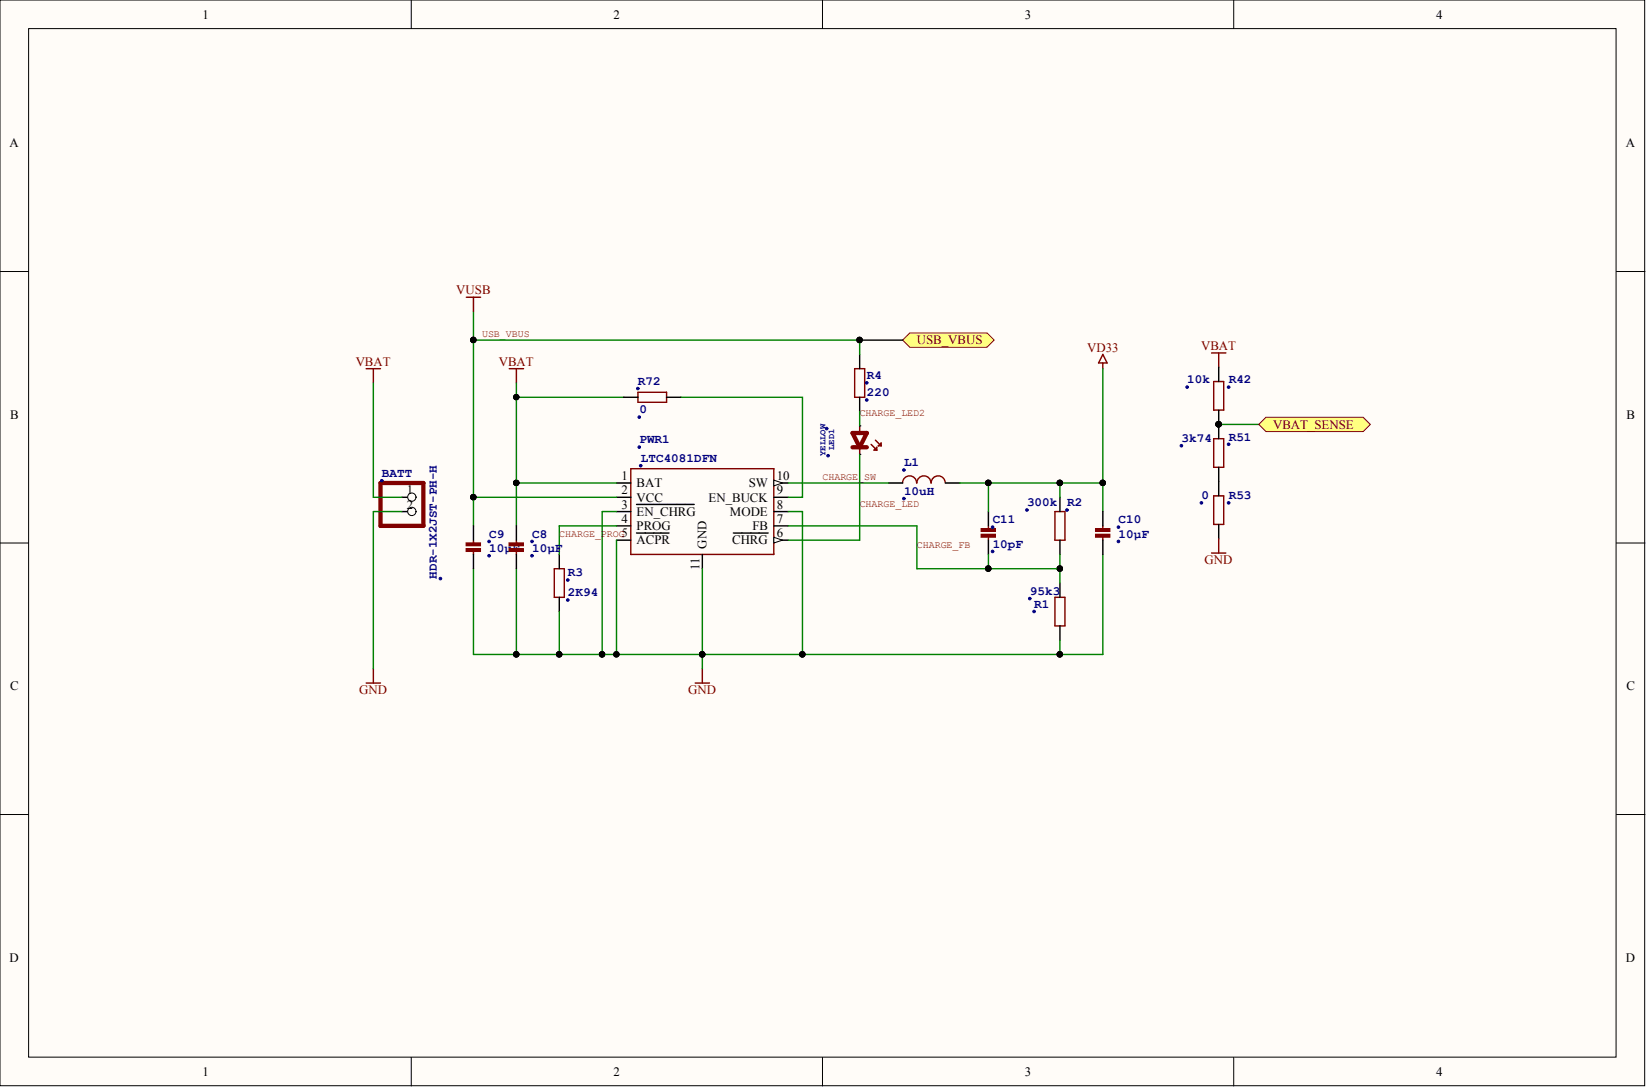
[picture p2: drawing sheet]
<svg xmlns="http://www.w3.org/2000/svg" width="292mm" height="193mm" viewBox="0 0 292 193" stroke-linecap="round" stroke-linejoin="round" font-family="sans-serif">
<g fill="#fffcf8" stroke="#000" stroke-width=".18">
<path d="M0 0h291.7v192.6h-291.7z"/>
<path d="M5.1 5.1h281.5v182.4h-281.5z"/>
</g>
<path d="M72.9 0v5.1M145.9 0v5.1M218.8 0v5.1M0 48.2h5.1M286.7 48.2h5M0 96.3h5.1M286.7 96.3h5M0 144.5h5.1M286.7 144.5h5M72.9 187.5v5.1M145.9 187.5v5.1M218.8 187.5v5.1" fill="none" stroke="#000" stroke-width=".18"/>
<path d="M111.9 83.1h25.3v15.2h-25.3z" fill="none" stroke="#800000" stroke-width=".25"/>
<path d="M109.3 85.7h2.6M109.3 88.2h2.6M109.3 90.7h2.6M109.3 93.3h2.6M109.3 95.8h2.6M112.9 89.5h10.2M112.9 94.5h5.7M137.2 85.7h2.6" fill="none" stroke="#000" stroke-width=".25"/>
<path d="M137.2 85.2l1.6 .5-1.6 .5z" fill="#fffcf8" stroke="#000" stroke-width=".18"/>
<path d="M137.2 88.2h2.6M137.2 90.7h2.6M137.2 93.3h2.6M137.2 95.8h2.6" fill="none" stroke="#000" stroke-width=".25"/>
<path d="M137.2 95.3l1.6 .5-1.6 .5z" fill="#fffcf8" stroke="#000" stroke-width=".18"/>
<g fill="none" stroke="#000" stroke-width=".25">
<path d="M152.5 75.5h.1M152.5 62.9v2.5M152.5 70.5v2.5M71.3 88.2h2.5M99.2 98.3v2.6M124.6 98.3v2.6M130.1 94.5h6.1M152.5 80.6h.1M157.5 85.7h2.6M167.7 85.7h2.5M175.3 90.7v2.6M175.3 95.8v2.5"/>
<path d="M188 88.2v2.5M188 95.8v2.5M99.2 105.9v2.6M188 103.4v2.5M188 111v2.5"/>
</g>
<g fill="#000080" stroke="#000080" stroke-width=".18">
<circle cx="113.4" cy="79.3" r=".23"/>
<circle cx="113.6" cy="82.6" r=".23"/>
<circle cx="176" cy="93.5" r=".23"/>
<circle cx="176" cy="97.8" r=".23"/>
<circle cx="160.3" cy="83.4" r=".23"/>
<circle cx="160.3" cy="88.4" r=".23"/>
<circle cx="183.4" cy="108.5" r=".23"/>
<circle cx="182.6" cy="106.2" r=".23"/>
<circle cx="189.2" cy="90.5" r=".23"/>
<circle cx="182.1" cy="90.5" r=".23"/>
<circle cx="100.7" cy="102.9" r=".23"/>
<circle cx="100.7" cy="106.4" r=".23"/>
<circle cx="153.7" cy="67.9" r=".23"/>
<circle cx="153.7" cy="70.9" r=".23"/>
<circle cx="146.6" cy="76" r=".23"/>
<circle cx="146.9" cy="80.8" r=".23"/>
</g>
<g fill="none" stroke="#800000" stroke-width=".25">
<path d="M151.6 65.4h1.8v5.1h-1.8zM152.5 75.5v1.3M152.5 79.3v1.3M154.5 78.8l1 1M155 79.8l.5-.5v.5zM155.3 78.1l1 1M155.8 79.1l.5-.5v.5zM162.6 85.7a1.24 1.24 0 0 0-1.3-1.3 1.24 1.24 0 0 0-1.2 1.3M165.1 85.7a1.24 1.24 0 0 0-1.2-1.3 1.24 1.24 0 0 0-1.3 1.3M167.6 85.7a1.24 1.24 0 0 0-1.2-1.3 1.24 1.24 0 0 0-1.2 1.3M175.3 93.3v.7M175.3 95v.8"/>
<path d="M187.1 90.7h1.8v5.1h-1.8zM98.3 100.9h1.8v5h-1.8zM187.1 105.9h1.8v5.1h-1.8z"/>
</g>
<g fill="#800000" stroke="#800000" stroke-width=".25">
<path d="M174 94.8h2.5v.4h-2.5z"/>
<path d="M174 93.8h2.5v.4h-2.5z"/>
</g>
<path d="M151.2 76.8h2.5l-1.2 2.5zM151.2 79.3h2.5M67.5 85.7h7.6v7.6h-7.6z" fill="none" stroke="#800000" stroke-width=".76"/>
<circle cx="73" cy="88.2" r=".74" fill="#fffcf8" stroke="#000" stroke-width=".18"/>
<path d="M71.3 90.7h2.5" fill="none" stroke="#000" stroke-width=".25"/>
<circle cx="73" cy="90.7" r=".74" fill="#fffcf8" stroke="#000" stroke-width=".18"/>
<g fill="#000080" stroke="#000080" stroke-width=".18">
<circle cx="67.7" cy="85.3" r=".23"/>
<circle cx="78.1" cy="102.6" r=".23"/>
</g>
<path d="M82.7 52.7h2.5M84 52.7v2.6M64.9 65.4h2.6M66.2 65.4v2.5M90.3 65.4h2.5M91.6 65.4v2.5M195.6 62.9l.8 1.5h-1.6zM195.6 64.4v1M66.2 118.6v2.5M124.6 118.6v2.5M64.9 121.1h2.6M123.3 121.1h2.5" fill="none" stroke="#800000" stroke-width=".25"/>
<g fill="none" stroke="#008000" stroke-width=".25">
<path d="M84 55.3v38M66.2 67.9v20.3h5.1M152.5 60.3v2.6M152.5 73v2.5M195.6 65.4v25.3M71.3 90.7h-5.1v27.9M84 88.2h25.3M109.3 85.7h-17.7v7.6M109.3 90.7h-2.5v25.4h-22.8v-15.2M109.3 93.3h-10.1v5M139.8 85.7h17.7M139.8 90.7h2.5v25.4"/>
<path d="M139.8 93.3h22.8v7.6h25.4M152.5 80.6v15.2h-12.7M170.2 85.7h25.4M175.3 85.7v5M175.3 98.3v2.6M188 85.7v2.5M188 98.3v5.1M195.6 98.3v17.8h-71M91.6 100.9v15.2M99.2 108.5v7.6M124.6 100.9v17.7M188 113.5v2.6"/>
</g>
<g fill="#000" stroke="#000" stroke-width=".18">
<circle cx="83.9" cy="60.3" r=".48"/>
<circle cx="152.4" cy="60.3" r=".48"/>
<circle cx="83.9" cy="88.2" r=".48"/>
<circle cx="91.6" cy="85.6" r=".48"/>
<circle cx="175.3" cy="85.6" r=".48"/>
<circle cx="188" cy="85.6" r=".48"/>
<circle cx="195.6" cy="85.6" r=".48"/>
<circle cx="91.6" cy="116.1" r=".48"/>
<circle cx="99.2" cy="116.1" r=".48"/>
<circle cx="106.8" cy="116.1" r=".48"/>
<circle cx="124.5" cy="116.1" r=".48"/>
<circle cx="142.3" cy="116.1" r=".48"/>
<circle cx="175.3" cy="100.8" r=".48"/>
<circle cx="188" cy="116.1" r=".48"/>
<circle cx="188" cy="100.8" r=".48"/>
</g>
<path d="M160.1 60.3l1.2-1.2h13.7l1.3 1.2-1.3 1.3h-13.7z" fill-rule="evenodd" fill="#ffff80" stroke="#800000" stroke-width=".18"/>
<path d="M152.5 60.3h7.6" fill="none" stroke="#000" stroke-width=".25"/>
<circle cx="152.4" cy="60.3" r=".48" fill="#000" stroke="#000" stroke-width=".18"/>
<path d="M216.1 75.3h7.1" fill="none" stroke="#008000" stroke-width=".25"/>
<path d="M223.2 75.3l1.3-1.3h17.3l1.2 1.3-1.2 1.2h-17.3z" fill-rule="evenodd" fill="#ffff80" stroke="#800000" stroke-width=".18"/>
<g fill="none" stroke="#800000" stroke-width=".25">
<path d="M113.1 69.6h5.1v1.7h-5.1zM214.9 62.6h2.5M215.3 72.7v-5h1.7v5M215.3 77.8h1.7v5.1h-1.7zM216.1 62.6v2.5M84 95.8v.8M84 97.6v.7M91.6 95.8v.8M91.6 97.6v.7M195.6 93.3v.7M195.6 95v.8M214.9 98.1h2.5"/>
<path d="M215.3 87.9h1.7v5.1h-1.7zM216.1 95.6v2.5"/>
</g>
<path d="M110.6 70.5h2.5M118.2 70.5h2.6M216.1 65.1v2.6M216.1 75.3v2.5M84 93.3v2.5M84 98.3v2.6M91.6 93.3v2.5M91.6 98.3v2.6M195.6 90.7v2.6M195.6 95.8v2.5M216.1 82.9v5M216.1 93v2.6" fill="none" stroke="#000" stroke-width=".25"/>
<g fill="#000080" stroke="#000080" stroke-width=".18">
<circle cx="217.9" cy="68.7" r=".23"/>
<circle cx="210.5" cy="68.7" r=".23"/>
<circle cx="217.9" cy="78.8" r=".23"/>
<circle cx="209.5" cy="79.1" r=".23"/>
<circle cx="217.9" cy="89.2" r=".23"/>
<circle cx="213.1" cy="89.2" r=".23"/>
<circle cx="86.7" cy="96" r=".23"/>
<circle cx="86.7" cy="98.6" r=".23"/>
<circle cx="94.3" cy="96" r=".23"/>
<circle cx="94.3" cy="98.6" r=".23"/>
<circle cx="198.4" cy="93.5" r=".23"/>
<circle cx="198.4" cy="96" r=".23"/>
<circle cx="113.1" cy="68.9" r=".23"/>
<circle cx="113.4" cy="74" r=".23"/>
</g>
<g fill="#800000" stroke="#800000" stroke-width=".25">
<path d="M82.7 97.3h2.5v.5h-2.5z"/>
<path d="M82.7 96.3h2.5v.5h-2.5z"/>
<path d="M90.3 97.3h2.5v.5h-2.5z"/>
<path d="M90.3 96.3h2.5v.5h-2.5z"/>
<path d="M194.3 94.8h2.5v.4h-2.5z"/>
<path d="M194.3 93.8h2.5v.4h-2.5z"/>
</g>
<path d="M84 60.3h68.5M91.6 67.9v17.8M91.6 70.5h19M120.8 70.5h21.5v17.7h-2.5M109.3 95.8v20.3M106.8 116.1h17.8" fill="none" stroke="#008000" stroke-width=".25"/>
<g fill="#000" stroke="#000" stroke-width=".18">
<circle cx="83.9" cy="60.3" r=".48"/>
<circle cx="91.6" cy="70.4" r=".48"/>
<circle cx="152.4" cy="60.3" r=".48"/>
<circle cx="91.6" cy="85.6" r=".48"/>
<circle cx="106.8" cy="116.1" r=".48"/>
<circle cx="109.3" cy="116.1" r=".48"/>
<circle cx="124.5" cy="116.1" r=".48"/>
</g>
<text font-size="3.5" x="215.2" y="74.8">PIR4201</text>
<g font-size="2.3">
<text x="35.9" y="3.3">1</text>
<text x="108.8" y="3.3">2</text>
<text x="181.8" y="3.3">3</text>
<text x="254.7" y="3.3">4</text>
<text x="1.7" y="26.1">A</text>
<text x="288.4" y="26.1">A</text>
<text x="1.8" y="74.3">B</text>
<text x="288.4" y="74.3">B</text>
<text x="72.2" y="87.7">1</text>
<text x="110.2" y="85.2">1</text>
<text x="110.2" y="87.7">2</text>
<text x="112.9" y="86.4">BAT</text>
<text x="112.9" y="89">VCC</text>
<text x="125.7" y="89">EN_BUCK</text>
<text x="132.8" y="86.4">SW</text>
<text x="137.8" y="85.2">10</text>
<text x="137.8" y="87.7">9</text>
<text x="72.2" y="90.2">2</text>
<text x="110.2" y="90.2">3</text>
<text x="110.2" y="92.8">4</text>
<text x="110.2" y="95.3">5</text>
<text x="112.9" y="91.5">EN_CHRG</text>
<text x="112.9" y="94">PROG</text>
<text x="129.5" y="91.5">MODE</text>
<text x="133.4" y="94">FB</text>
<text x="137.8" y="90.2">8</text>
<text x="137.8" y="92.8">7</text>
<text x="137.8" y="95.3">6</text>
<text x="112.9" y="96.6">ACPR</text>
<text x="124.1" y="101.1" transform="rotate(-90 124.1 101.1)">11</text>
<text x="125.3" y="97.3" transform="rotate(-90 125.3 97.3)">GND</text>
<text x="129.8" y="96.6">CHRG</text>
<text x="1.8" y="122.4">C</text>
<text x="288.4" y="122.4">C</text>
<text x="1.7" y="170.6">D</text>
<text x="288.4" y="170.6">D</text>
<text x="35.9" y="190.8">1</text>
<text x="108.8" y="190.8">2</text>
<text x="181.8" y="190.8">3</text>
<text x="254.7" y="190.8">4</text>
</g>
<g font-size="2.3" fill="#800000">
<text x="80.9" y="52.2">VUSB</text>
<text x="63.1" y="64.9">VBAT</text>
<text x="88.5" y="64.9">VBAT</text>
<text x="162.6" y="61.1">USB_VBUS</text>
<text x="192.8" y="62.4">VD33</text>
<text x="213" y="62.1">VBAT</text>
<text x="225.8" y="76">VBAT_SENSE</text>
<text x="213.6" y="100.1">GND</text>
<text x="63.7" y="123.2">GND</text>
<text x="122.1" y="123.2">GND</text>
</g>
<g font-size="2.2" fill="#000080">
<text x="113.1" y="68.3">R72</text>
<text x="153.7" y="67.2">R4</text>
<text x="153.7" y="70.3">220</text>
<text x="210.6" y="68">10k</text>
<text x="217.9" y="68">R42</text>
<text x="113.4" y="73.3">0</text>
<text x="113.4" y="78.7">PWR1</text>
<text x="113.7" y="81.9">LTC4081DFN</text>
<text x="160.3" y="82.7">L1</text>
<text x="209.5" y="78.4">3k74</text>
<text x="217.9" y="78.1">R51</text>
<text x="67.7" y="84.6">BATT</text>
<text x="160.3" y="87.8">10uH</text>
<text x="182.1" y="89.8">300k</text>
<text x="189.3" y="89.8">R2</text>
<text x="213.1" y="88.5">0</text>
<text x="217.9" y="88.5">R53</text>
<text x="86.8" y="95.4">C9</text>
<text x="94.4" y="95.4">C8</text>
<text x="176.1" y="92.8">C11</text>
<text x="198.4" y="92.8">C10</text>
<text x="198.4" y="95.4">10µF</text>
<text x="86.8" y="97.9">10µF</text>
<text x="94.4" y="97.9">10µF</text>
<text x="176.1" y="97.2">10pF</text>
<text x="77.5" y="102.6" transform="rotate(-90 77.5 102.6)">HDR-1X2JST-PH-H</text>
<text x="100.7" y="102.2">R3</text>
<text x="100.7" y="105.8">2K94</text>
<text x="182.7" y="105.5">95k3</text>
<text x="183.4" y="107.8">R1</text>
</g>
<g font-size="1.8" fill="#800000">
<text x="85.5" y="59.8">USB_VBUS</text>
<text x="152.5" y="73.7">CHARGE_LED2</text>
<text x="145.9" y="85.1">CHARGE_SW</text>
<text x="152.5" y="89.9">CHARGE_LED</text>
<text x="99.2" y="95.3">CHARGE_PROG</text>
<text x="162.6" y="97.3">CHARGE_FB</text>
</g>
<g font-size="1.6" fill="#000080">
<text x="146.4" y="80.9" transform="rotate(-90 146.4 80.9)">YELLOW</text>
<text x="147.9" y="79.8" transform="rotate(-90 147.9 79.8)">LED1</text>
</g>
</svg>
